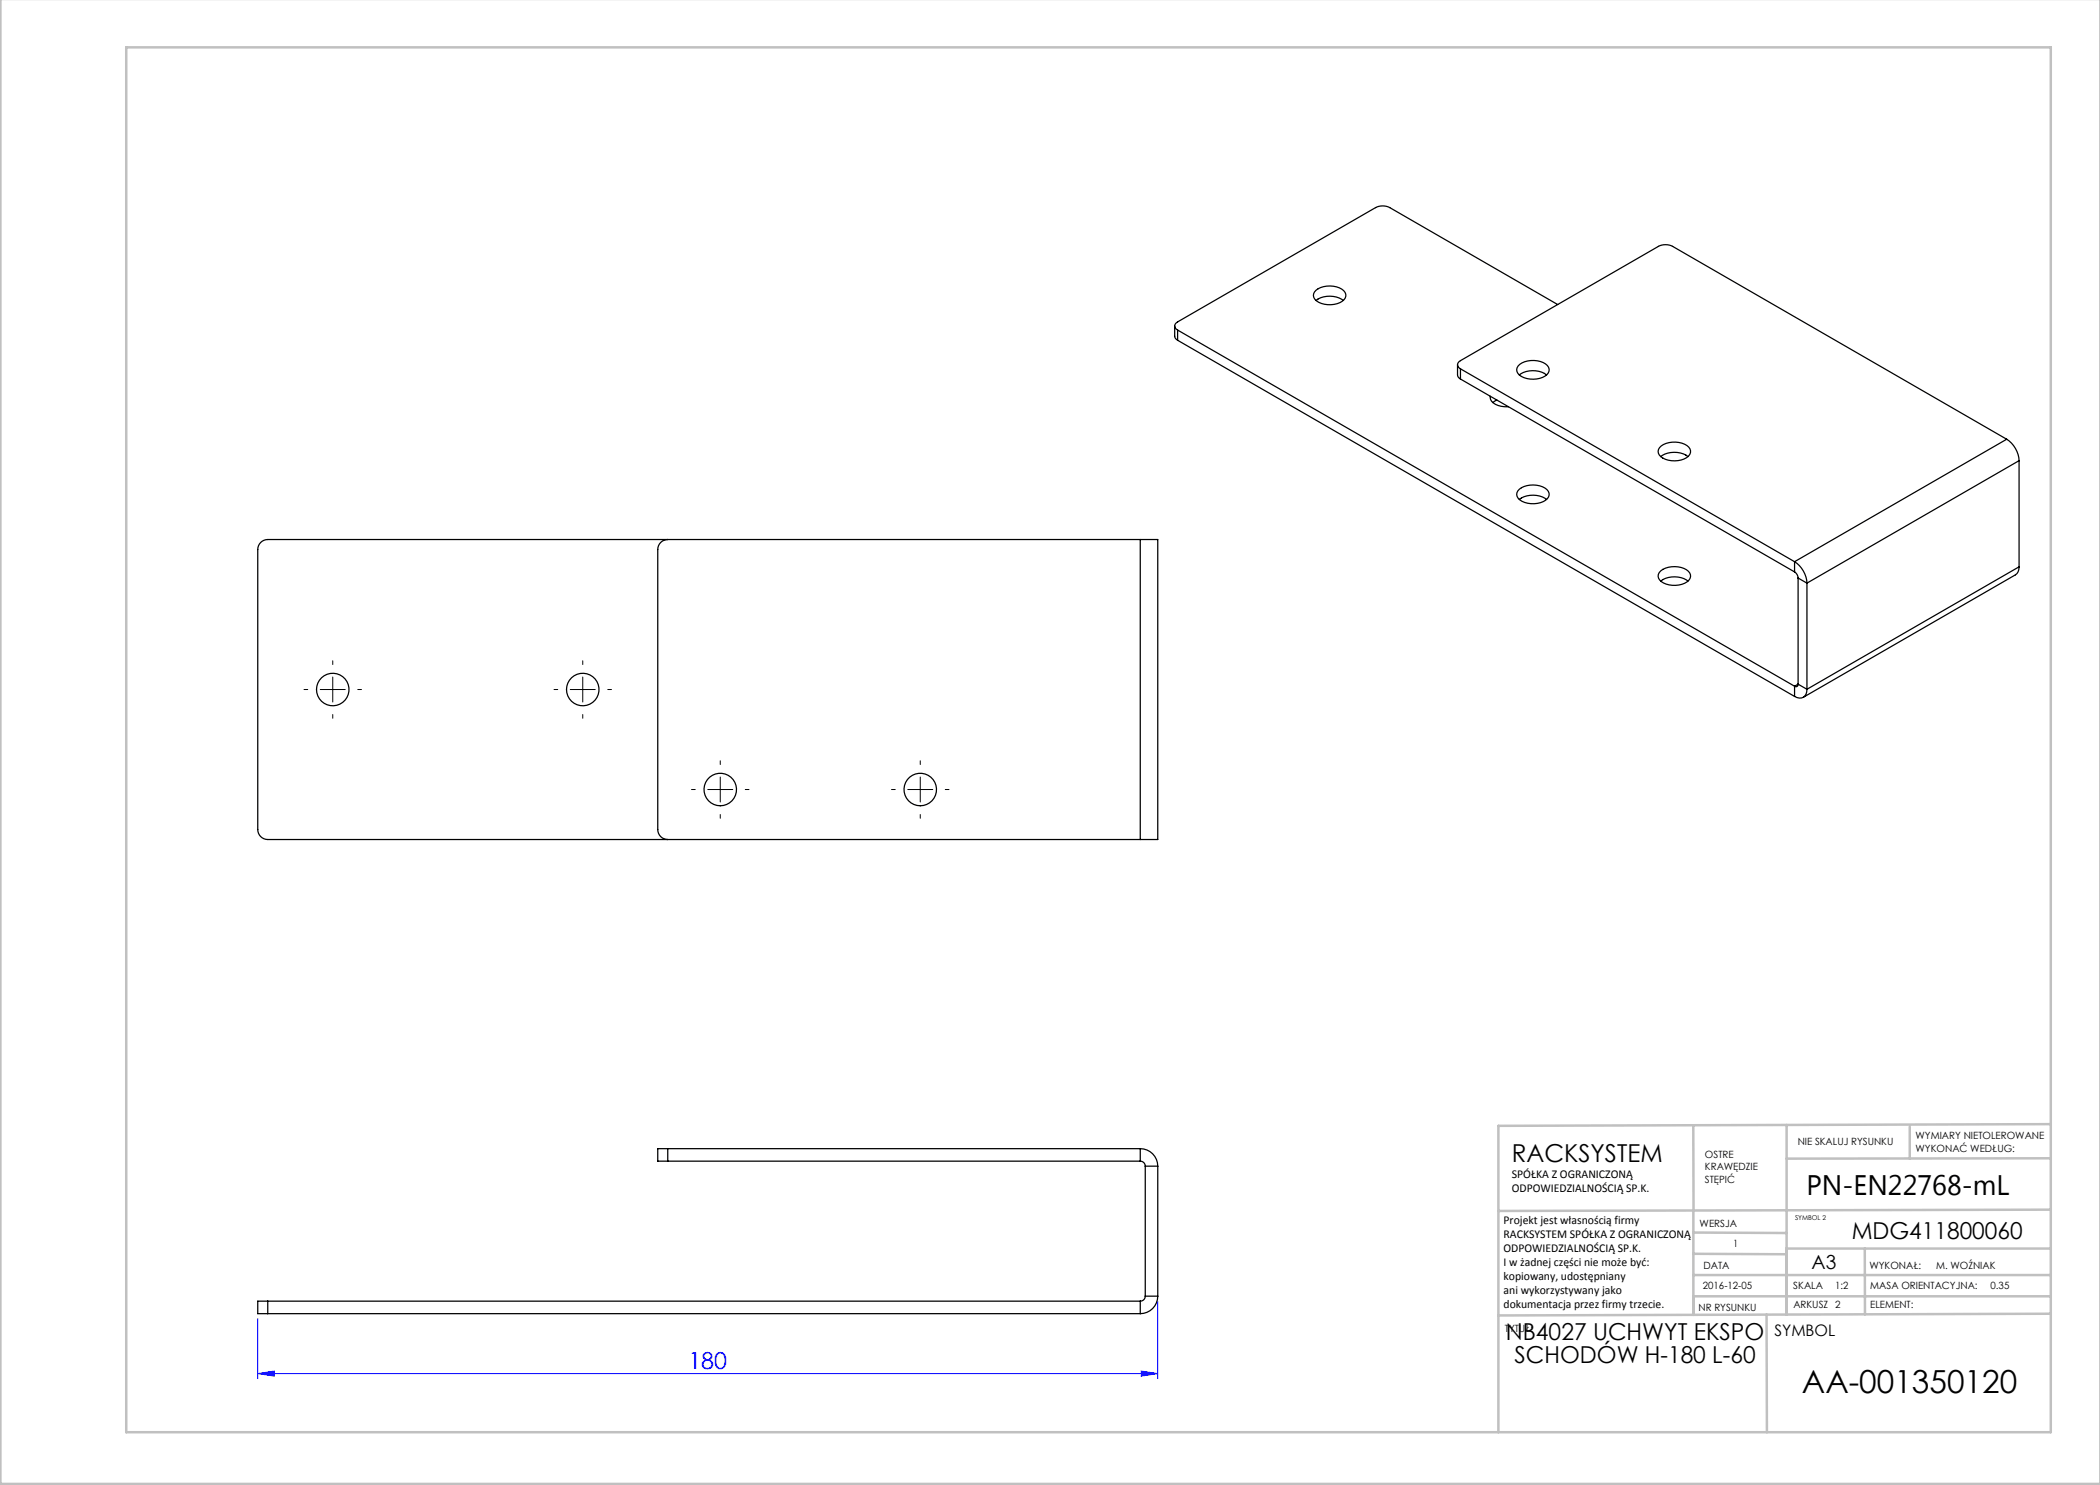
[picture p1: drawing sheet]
<svg xmlns="http://www.w3.org/2000/svg" width="420mm" height="297mm" viewBox="0 0 420 297" stroke-linecap="round" stroke-linejoin="round" font-family="sans-serif">
<path d="M51.6 274.7l3.3-.5v1zM51.6 263.7v12M51.6 274.7h180M228.2 274.2l3.4 .5-3.4 .5zM231.6 260.2v15.5" fill="none" stroke="#00f" stroke-width=".2"/>
<g fill="none" stroke="#000" stroke-width=".2" stroke-dasharray="15.2 1.3 1.3 1.3">
<path d="M61.6 137.9h-.8M66.6 132.9v-.7M71.6 137.9h.7M111.6 137.9h-.8M116.6 132.9v-.7M121.6 137.9h.7M66.6 142.9v.8M116.6 142.9v.8M139.1 157.9h-.8M144.1 152.9v-.7M149.1 157.9h.7M179.1 157.9h-.8"/>
<path d="M184.1 152.9v-.7M189.1 157.9h.7M144.1 162.9v.8M184.1 162.9v.8"/>
</g>
<path d="M64.1 137.9h5M66.6 135.4v5M114.1 137.9h5M116.6 135.4v5M141.6 157.9h5M144.1 155.4v5M181.6 157.9h5M184.1 155.4v5" fill="none" stroke="#000" stroke-width=".2"/>
<g fill="none" stroke="#c0c0c0" stroke-width=".5">
<path d="M.1 -.1v296.9h419.9M25.2 9.5h385v276.9h-385zM338.7 225.2v16.9M357.3 225v37.9M382 225.4v6.3M410.1 224.8l-110.4 .4v61.2M410.1 231.7h-52.8M338.7 259.3h71.5M338.7 255h71.5M338.7 250.8l18.6 .1M338.7 246.5l18.6 .1M338.7 242.1v20.9"/>
<path d="M373 249.7v13.2M410.1 241.9l-110.4 .3M410.2 249.7h-52.9v13.2M353.3 262.9l.1 23.5M410.2 262.7l-110.5 .4"/>
</g>
<path d="M51.6 274.7l3.3-.5v1zM228.2 274.2l3.4 .5-3.4 .5z" fill="#00f"/>
<g fill="none" stroke="#000" stroke-width=".25">
<path d="M263.2 58a4.7 4.7 0 0 1 5.5 .1 1.4 1.4 0 0 1 .4 1.5 1.4 1.4 0 0 1-1.1 .9 4.7 4.7 0 0 1-5-.6 1.23 1.23 0 0 1 .2-1.9zM234.9 65.2l.1 2.3 .5 .6M235.5 68.1l123.4 71.2M235.5 66v2.1M235.5 66l123.4 71.2M263.2 60.1a4.8 4.8 0 0 1 5.5 0M291.5 72.9v2.3l.6 .6M292.1 73.8a.86 .86 0 0 1-.6-.9 .86 .86 0 0 1 .6-.8l39.6-22.8a3.1 3.1 0 0 1 2.8 0l66.8 38.5M292.1 75.8l66.8 38.6M292.1 73.8v2M292.1 73.8l66.8 38.5M298.1 79.3a1.8 1.8 0 0 0 1.5 1.8l2.1 .2"/>
<path d="M303.6 73.2a4.6 4.6 0 0 1 5.9-.1 1.32 1.32 0 0 1-.5 2.1 4.6 4.6 0 0 1-5.4-.5 1.17 1.17 0 0 1 0-1.5zM303.9 75a4.8 4.8 0 0 1 5.4 0M311.5 60.9l-33.6-19.4a3.1 3.1 0 0 0-2.8 0l-39.6 22.9a.86 .86 0 0 0-.6 .8 .86 .86 0 0 0 .6 .8M299.4 80l-.8 .5M303.9 99.9a4.7 4.7 0 0 1 5.4 0M303.9 97.8a4.7 4.7 0 0 1 5.5 .1 1.4 1.4 0 0 1 .4 1.5 1.4 1.4 0 0 1-1.2 .9 4.7 4.7 0 0 1-5-.6 1.23 1.23 0 0 1 .3-1.9zM331.9 89.5a4.6 4.6 0 0 1 5.9-.1 1.32 1.32 0 0 1-.5 2.2 4.6 4.6 0 0 1-5.4-.6 1.17 1.17 0 0 1 0-1.5zM332.1 91.3a4.8 4.8 0 0 1 5.5 0M401.3 87.8a5.5 5.5 0 0 1 2.5 4.3M401.3 87.8l-42.4 24.5M403.8 92.1l-42.4 24.5M403.8 92.1v21.3"/>
<path d="M133.6 107.9a2 2 0 0 0-2 2v56a2 2 0 0 0 2 2M228.1 107.9h3.5v60h-3.5M228.1 107.9h-174.5a2 2 0 0 0-2 2v56a2 2 0 0 0 2 2h174.5M228.1 107.9v60M332.1 116.2a4.8 4.8 0 0 1 5.5 0M332.2 114.2a4.7 4.7 0 0 1 5.5 0 1.4 1.4 0 0 1 .4 1.5 1.4 1.4 0 0 1-1.2 1 4.7 4.7 0 0 1-5-.7 1.23 1.23 0 0 1 .3-1.8zM358.9 112.3a5.5 5.5 0 0 1 2.5 4.3M358.9 114.4a1.56 1.56 0 0 1 .7 1.2M358.9 112.3v2.1M359.6 115.6l1.8 1M359.6 115.6v21.2M361.4 116.6v21.3"/>
<path d="M403.8 113.4a1.75 1.75 0 0 1-.7 1.6l-42.4 24.5M403.8 113.4l-42.4 24.5M358.9 137.2v2.1M359.6 136.8a.43 .43 0 0 1-.2 .5 .43 .43 0 0 1-.5-.1M359.6 136.8l1.8 1.1M359.6 136.8l-.7 .4M361.4 137.9a1.51 1.51 0 0 1-.7 1.6 1.51 1.51 0 0 1-1.8-.2M133.6 229.7h-2v2.5h2M133.6 232.2h94.5M133.6 229.7v2.5M133.6 229.7h94.5M228.1 229.7a3.5 3.5 0 0 1 3.5 3.5"/>
<path d="M228.1 232.2a1 1 0 0 1 1 1M228.1 229.7v2.5M229.1 233.2v26M229.1 233.2h2.5M231.6 233.2v26M229.1 259.2a1 1 0 0 1-1 1M229.1 259.2h2.5M231.6 259.2a3.5 3.5 0 0 1-3.5 3.5M53.6 260.2h-2v2.5h2M53.6 262.7h174.5M53.6 260.2v2.5M53.6 260.2h174.5"/>
<path d="M228.1 260.2v2.5"/>
<circle cx="66.6" cy="137.9" r="3.3"/>
<circle cx="116.6" cy="137.9" r="3.3"/>
<circle cx="144.1" cy="157.9" r="3.3"/>
<circle cx="184.1" cy="157.9" r="3.3"/>
</g>
<text font-size="6.3" x="360.4" y="278.5">AA-001350120</text>
<text font-size="5.6" x="361.3" y="239.1">PN-EN22768-mL</text>
<text font-size="4.9" x="302.4" y="232.4">RACKSYSTEM</text>
<g font-size="4.7">
<text x="370.3" y="247.8">MDG411800060</text>
<text x="301.2" y="268.1">NB4027 UCHWYT EKSPO</text>
<text x="302.9" y="272.6">SCHODÓW H-180 L-60</text>
</g>
<text font-size="4.7" fill="#00f" x="137.7" y="273.7">180</text>
<text font-size="3.9" x="362.3" y="253.8">A3</text>
<text font-size="3.2" x="354.9" y="267.2">SYMBOL</text>
<g font-size="2.4">
<text x="302.4" y="235.6">SPÓŁKA Z OGRANICZONĄ</text>
<text x="302.4" y="238.4">ODPOWIEDZIALNOŚCIĄ SP.K.</text>
<text x="300.7" y="244.7">Projekt jest własnością firmy</text>
<text x="300.7" y="247.5">RACKSYSTEM SPÓŁKA Z OGRANICZONĄ</text>
<text x="300.7" y="250.3">ODPOWIEDZIALNOŚCIĄ SP.K.</text>
<text x="300.7" y="253.1">I w żadnej części nie może być:</text>
<text x="300.7" y="256">kopiowany, udostępniany</text>
<text x="300.7" y="258.8">ani wykorzystywany jako</text>
<text x="300.7" y="261.6">dokumentacja przez firmy trzecie.</text>
</g>
<g font-size="2">
<text x="383.1" y="227.9">WYMIARY NIETOLEROWANE</text>
<text x="341" y="231.6">OSTRE</text>
<text x="359.5" y="228.9">NIE SKALUJ RYSUNKU</text>
<text x="383.1" y="230.4">WYKONAĆ WEDŁUG:</text>
<text x="341" y="234.1">KRAWĘDZIE</text>
<text x="341" y="236.6">STĘPIĆ</text>
<text x="339.9" y="245.4">WERSJA</text>
<text x="346.6" y="249.5">1</text>
<text x="340.6" y="257.7">2016-12-05</text>
<text x="340.7" y="253.8">DATA</text>
<text x="358.7" y="257.7">SKALA</text>
<text x="367" y="257.7">1:2</text>
<text x="373.9" y="253.8">WYKONAŁ:</text>
<text x="374.1" y="257.7">MASA ORIENTACYJNA:</text>
<text x="387.2" y="253.8">M. WOŹNIAK</text>
<text x="398.1" y="257.7">0.35</text>
<text x="339.7" y="262.3">NR RYSUNKU</text>
<text x="358.7" y="261.7">ARKUSZ 2</text>
<text x="374.1" y="261.7">ELEMENT:</text>
<text x="301" y="266.4">TYTUŁ:</text>
</g>
<text font-size="1.3" x="359" y="244">SYMBOL 2</text>
</svg>
